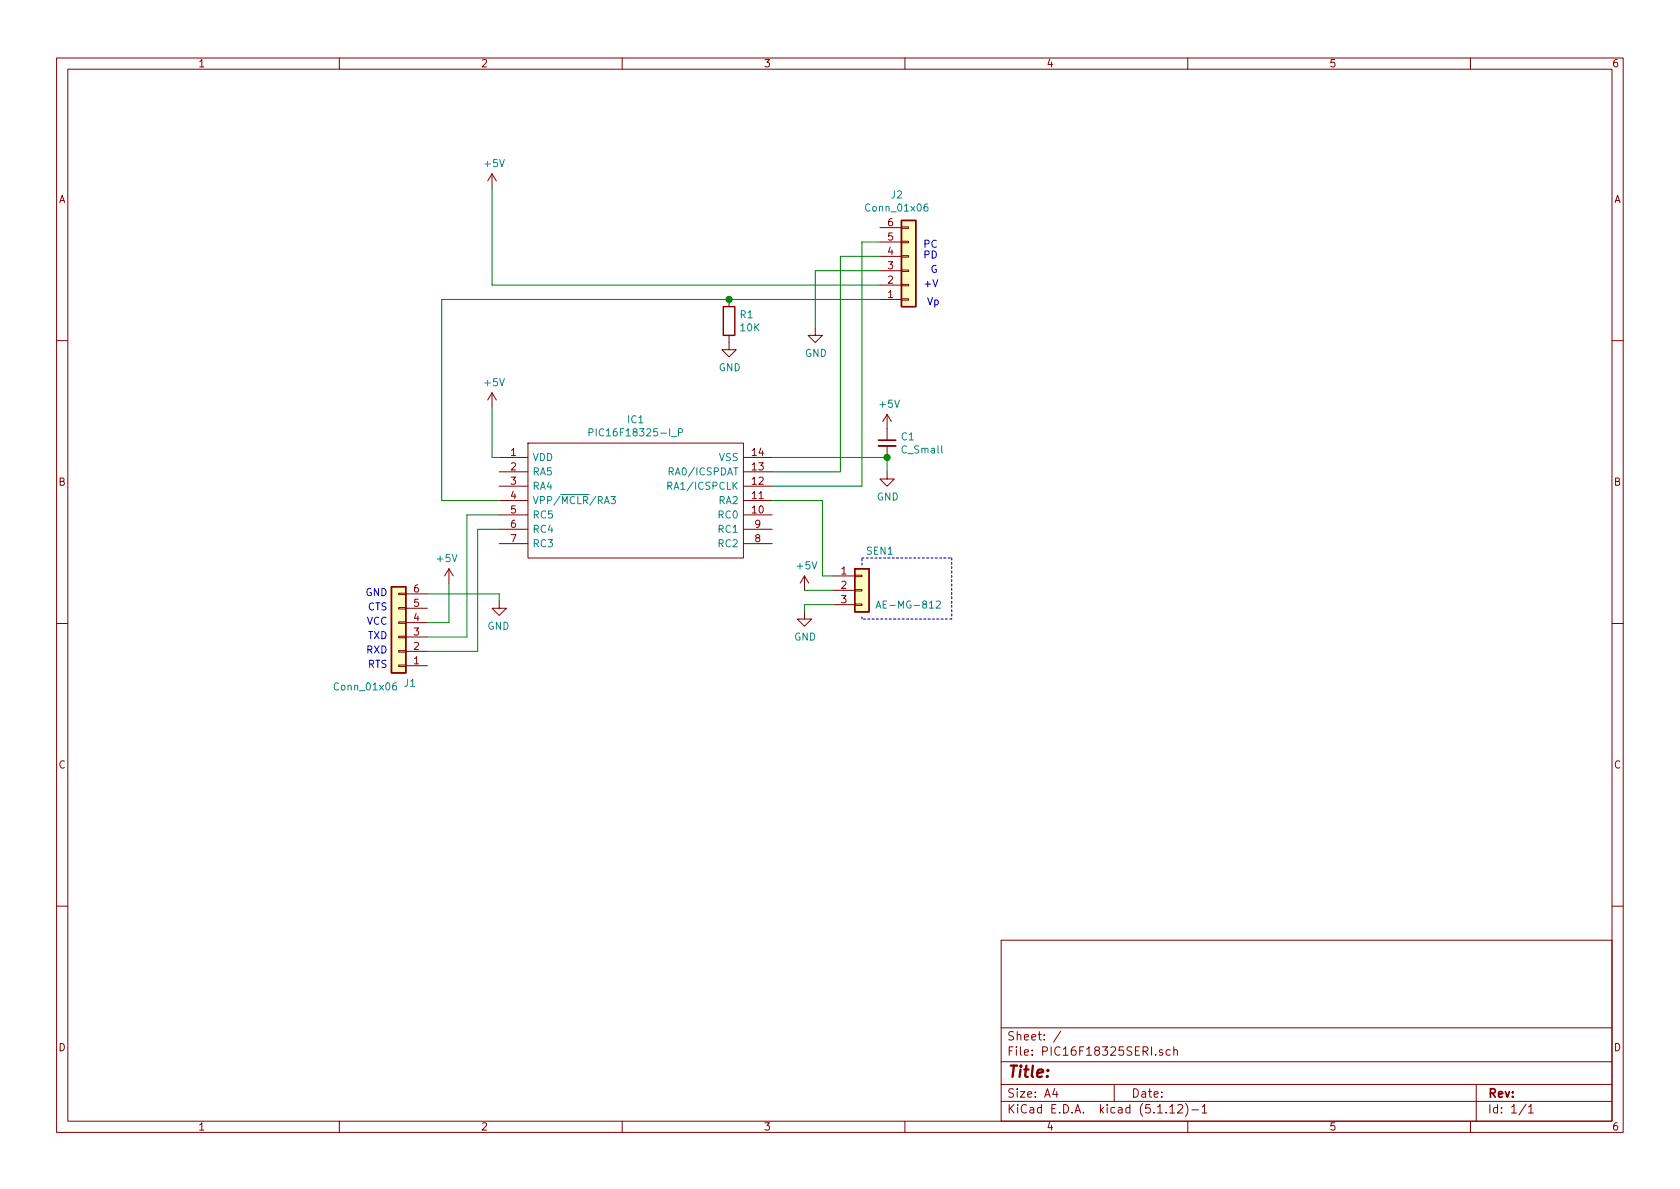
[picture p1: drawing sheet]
<svg xmlns="http://www.w3.org/2000/svg" width="297mm" height="210mm" viewBox="0 0 297 210" stroke-linecap="round" stroke-linejoin="round" font-family="sans-serif">
<g fill="none" stroke="#840000" stroke-width=".18">
<path d="M10 10.3h277v189.9h-277zM12 12.2h273v186.1h-273zM60 10.3v1.9M110 10.3v1.9M160 10.3v1.9M210 10.3v1.9M260 10.3v1.9M87 30.7v2.6M87 30.7l-.8 1.3M87 30.7l.8 1.3M128.9 59.3v2.5h1.3l-1.3 1.3-1.3-1.3h1.3M128.9 53v1.2"/>
<path d="M144.1 58v1.3h1.3l-1.3 1.3-1.2-1.3h1.2M155.6 53h3.8M155.6 50.4h3.8M155.6 47.9h3.8M155.6 45.3h3.8M155.6 42.8h3.8M155.6 40.3h3.8M159.4 42.7h1.3v.2h-1.3zM159.4 40.1h1.3v.3h-1.3zM159.4 45.2h1.3v.3h-1.3zM159.4 50.3h1.3v.2h-1.3zM159.4 52.8h1.3v.3h-1.3z"/>
<path d="M159.4 47.7h1.3v.3h-1.3zM10 60.2h2M87 69.5l-.8 1.2M87 69.5v2.5M87 69.5l.8 1.2M93.3 78.4h38.1v20.3h-38.1zM156.8 73.3l-.7 1.2M156.8 73.3v4.5M156.8 78.9v2M156.8 73.3l.8 1.2M285 60.2h2M88.3 80.9h5"/>
<path d="M88.3 83.4h5M88.3 86h5M88.3 88.5h5M88.3 91.1h5M88.3 93.6h5M88.3 96.1h5M131.4 80.9h5.1M131.4 83.4h5.1M131.4 86h5.1M131.4 88.5h5.1M131.4 91.1h5.1M131.4 93.6h5.1"/>
<path d="M131.4 96.1h5.1M156.8 83.4v1.3h1.3l-1.3 1.3-1.2-1.3h1.2M10 110.3h2M70.5 107.4h1.3v.3h-1.3zM70.5 104.9h1.3v.3h-1.3zM70.5 110h1.3v.2h-1.3zM70.5 115.1h1.3v.2h-1.3zM70.5 117.6h1.3v.3h-1.3zM70.5 112.5h1.3v.3h-1.3zM71.8 117.7h3.8M71.8 115.2h3.8M71.8 112.6h3.8"/>
<path d="M71.8 110.1h3.8M71.8 107.6h3.8M71.8 105h3.8M79.4 100.6l.7 1.2M79.4 100.6v2.5M79.4 100.6l-.8 1.2M88.3 106.3v1.3h-1.3l1.3 1.2 1.2-1.2h-1.2M142.2 108.2v1.3h1.3l-1.3 1.2-1.2-1.2h1.2M142.2 101.8l-.7 1.3M142.2 101.8v2.6M142.2 101.8l.8 1.3M147.3 101.8h3.8"/>
<path d="M147.3 104.4h3.8M147.3 106.9h3.8M151.1 106.8h1.3v.3h-1.3zM151.1 101.7h1.3v.3h-1.3zM151.1 104.3h1.3v.2h-1.3zM285 110.3h2M10 160.2h2M177 166.3h108v32h-108zM285 160.2h2M60 198.3v1.9M110 198.3v1.9M160 198.3v1.9"/>
<path d="M177 194.8h108M177 191.8h108M177 187.8h108M177 181.8h108M186.5 192.5l-.4 1h1M186.8 193v1M187.6 182.3l-1.3 2M197 191.8v3M205.5 185.7l-.3-.1-.2 .2 .1 .2 .4 .2v.3h-.5M206.8 195.8l.5-.5v1.5M206.8 196.8h.9M206.9 185.7l-.4-.1-.3 .3v.6l.3 .1 .4-.1"/>
<path d="M207.5 185.7l.2-.1 .4 .1 .1 .9M207.5 185.1v1.5M208.3 195.5l.2-.2h.3l.2 .2 .1 .3-.9 1h.9M209.6 195.1a1.71 1.71 0 0 1 0 2.3M210 198.3v1.9M210.7 196.3h1.2M212.5 195.8l.5-.5v1.5M212.5 196.8h.9M260 198.3v1.9M261 191.8v6.5M269.8 195.2l-1.2 2M270.3 195.8l.4-.5v1.5"/>
<path d="M270.3 196.8h.8"/>
</g>
<path d="M159.4 39h2.5v15.2h-2.5zM127.9 54.2h2v5.1h-2zM69.2 103.8h2.6v15.2h-2.6zM151.1 100.6h2.6v7.6h-2.6z" fill="none" stroke="#840000" stroke-width=".25"/>
<path d="M155.3 78.9h3.1" fill="none" stroke="#840000" stroke-width=".33"/>
<path d="M155.3 77.8h3.1" fill="none" stroke="#840000" stroke-width=".3"/>
<g fill="#ffffc2" stroke="#ffffc2" stroke-width=".18">
<path d="M151.1 100.6h2.6v7.6h-2.6z"/>
<path d="M69.2 103.8h2.6v15.2h-2.6z"/>
<path d="M159.4 39h2.5v15.2h-2.5z"/>
</g>
<path d="M164 36.1h-.4a.87 .87 0 0 0 0 1.2l.4-.1v-.5l-.4-.2-.2 .3M104.1 76.5l.7-.1v-.5l-.2-.1h-.5v1.3M120 76.5l.6-.1v-.5l-.6-.1v1.3M106.9 89.1l.4-1.3 .4 1.3M108 87.8h.8l-.4 .5 .3 .1 .1 .4-.2 .3-.6-.2M118.1 85.9l.6-.1v-.4l-.1-.1h-.5v1.2M118.3 83.4l.6-.1 .1-.1v-.4l-.2-.1h-.5v1.3M118.4 85.9l.4 .6M154.9 107.5l.4-1.2 .5 1.2M155 107.2h.6M165.5 106.4l.5-.1 .2 .1 .1 .2-.1 .2-.7 .7h.8M70 120.7l-.4 .1a.87 .87 0 0 0 0 1.2l.5-.1v-.5l-.5-.2-.2 .3" fill="none" stroke="#008484" stroke-width=".18"/>
<path d="M152.4 99.9v-1.2M152.4 98.7h15.9M168.3 98.7v10.8M152.4 109.5v-.7M168.3 109.5h-15.9" fill="none" stroke="#0000c2" stroke-width=".18" stroke-dasharray=".4 .4"/>
<g fill="none" stroke="#008400" stroke-width=".18">
<path d="M87 33.3v17.1h68.6M155.6 45.3h-7v38.1h-12.1M155.6 47.9h-11.5v10.1M155.6 53h-77.5v35.5h10.2M155.6 42.8h-3.2v43.2h-15.9M87 72v8.9h1.3M88.3 93.6h-3.8v21.6h-8.9M88.3 91.1h-5.8v21.5h-6.9M136.5 80.9h20.3v2.5M136.5 88.5h8.9v13.3h1.9M75.6 105h12.7v1.3M79.4 103.1v7h-3.8"/>
<path d="M142.2 104.4h5.1M147.3 106.9h-5.1v1.3"/>
</g>
<g fill="#008400" stroke="#008400" stroke-width=".25">
<circle cx="128.9" cy="53" r=".51"/>
<circle cx="156.8" cy="80.9" r=".51"/>
</g>
<text font-size="2.8" fill="#840000" x="178" y="190.5">Title:</text>
<g font-size="2.1" fill="#840000">
<text x="178" y="184">Sheet: /</text>
<text x="178" y="186.7">File: PIC16F18325SERI.sch</text>
<text x="178" y="196.9">KiCad E.D.A. kicad (5.1.12)-1</text>
<text x="178" y="194.1">Size: A4</text>
<text x="200" y="194.1">Date:</text>
<text x="263" y="194.1">Rev:</text>
<text x="263" y="196.9">Id: 1/1</text>
</g>
<g font-size="1.8" fill="#840000">
<text x="35" y="11.9">1</text>
<text x="85" y="11.9">2</text>
<text x="135" y="11.9">3</text>
<text x="185" y="11.9">4</text>
<text x="235" y="11.9">5</text>
<text x="285" y="11.9">6</text>
<text x="10.4" y="35.9">A</text>
<text x="285.4" y="35.9">A</text>
<text x="157" y="40">6</text>
<text x="157" y="47.6">3</text>
<text x="157" y="45.1">4</text>
<text x="157" y="42.5">5</text>
<text x="157" y="52.7">1</text>
<text x="157" y="50.2">2</text>
<text x="90.3" y="80.6">1</text>
<text x="90.3" y="83.2">2</text>
<text x="133" y="80.6">14</text>
<text x="133" y="83.2">13</text>
<text x="10.4" y="85.9">B</text>
<text x="90.3" y="85.7">3</text>
<text x="90.3" y="88.3">4</text>
<text x="133" y="85.7">12</text>
<text x="133" y="88.3">11</text>
<text x="285.4" y="85.9">B</text>
<text x="90.3" y="90.8">5</text>
<text x="90.3" y="93.3">6</text>
<text x="90.3" y="95.9">7</text>
<text x="133" y="90.8">10</text>
<text x="133.5" y="93.3">9</text>
<text x="133.5" y="95.9">8</text>
<text x="148.7" y="101.6">1</text>
<text x="73.2" y="107.3">5</text>
<text x="73.2" y="104.8">6</text>
<text x="148.7" y="104.1">2</text>
<text x="148.7" y="106.7">3</text>
<text x="73.2" y="112.4">3</text>
<text x="73.2" y="109.8">4</text>
<text x="73.2" y="117.5">1</text>
<text x="73.2" y="114.9">2</text>
<text x="10.4" y="135.9">C</text>
<text x="285.4" y="135.9">C</text>
<text x="10.4" y="185.9">D</text>
<text x="285.4" y="185.9">D</text>
<text x="35" y="199.9">1</text>
<text x="85" y="199.9">2</text>
<text x="135" y="199.9">3</text>
<text x="185" y="199.9">4</text>
<text x="235" y="199.9">5</text>
<text x="285" y="199.9">6</text>
</g>
<g font-size="1.8" fill="#008484">
<text x="85.8" y="29.6">+5V</text>
<text x="157.6" y="35.1">J2</text>
<text x="153.4" y="37.4">Conn_01x06</text>
<text x="130.9" y="56.3">R1</text>
<text x="131" y="58.6">10K</text>
<text x="127.1" y="65.7">GND</text>
<text x="142.3" y="63.1">GND</text>
<text x="85.8" y="68.3">+5V</text>
<text x="105.3" y="77.2">PIC16F18325-I_P</text>
<text x="111" y="74.8">IC1</text>
<text x="155.6" y="72.1">+5V</text>
<text x="159.4" y="77.9">C1</text>
<text x="94.1" y="81.5">VDD</text>
<text x="127.2" y="81.5">VSS</text>
<text x="159.6" y="80.2">C_Small</text>
<text x="94.1" y="84.1">RA5</text>
<text x="94.1" y="86.6">RA4</text>
<text x="94.1" y="89.1">VPP/MCLR/RA3</text>
<text x="118.9" y="84.1">RA0/ICSPDAT</text>
<text x="118.9" y="86.6">RA1/ICSPCLK</text>
<text x="127.2" y="89.1">RA2</text>
<text x="155" y="88.5">GND</text>
<text x="94.1" y="91.7">RC5</text>
<text x="94.1" y="94.2">RC4</text>
<text x="127.2" y="91.7">RC0</text>
<text x="127.2" y="94.2">RC1</text>
<text x="77.4" y="99.4">+5V</text>
<text x="94.1" y="96.8">RC3</text>
<text x="127.2" y="96.8">RC2</text>
<text x="141" y="100.7">+5V</text>
<text x="153.3" y="98.1">SEN1</text>
<text x="156" y="107.6">AE-MG-812</text>
<text x="86.2" y="111.4">GND</text>
<text x="140.4" y="113.3">GND</text>
<text x="59.4" y="122.1">Conn_01x06</text>
<text x="71.5" y="121.5">J1</text>
</g>
<g font-size="1.8" fill="#0000c2">
<text x="163.2" y="45.7">PD</text>
<text x="163.2" y="43.8">PC</text>
<text x="163.2" y="50.8">+V</text>
<text x="163.8" y="54">Vp</text>
<text x="164.5" y="48.3">G</text>
<text x="64.6" y="105.4">GND</text>
<text x="65" y="107.9">CTS</text>
<text x="64.8" y="110.5">VCC</text>
<text x="65" y="113">TXD</text>
<text x="64.8" y="115.6">RXD</text>
<text x="65" y="118.1">RTS</text>
</g>
</svg>
